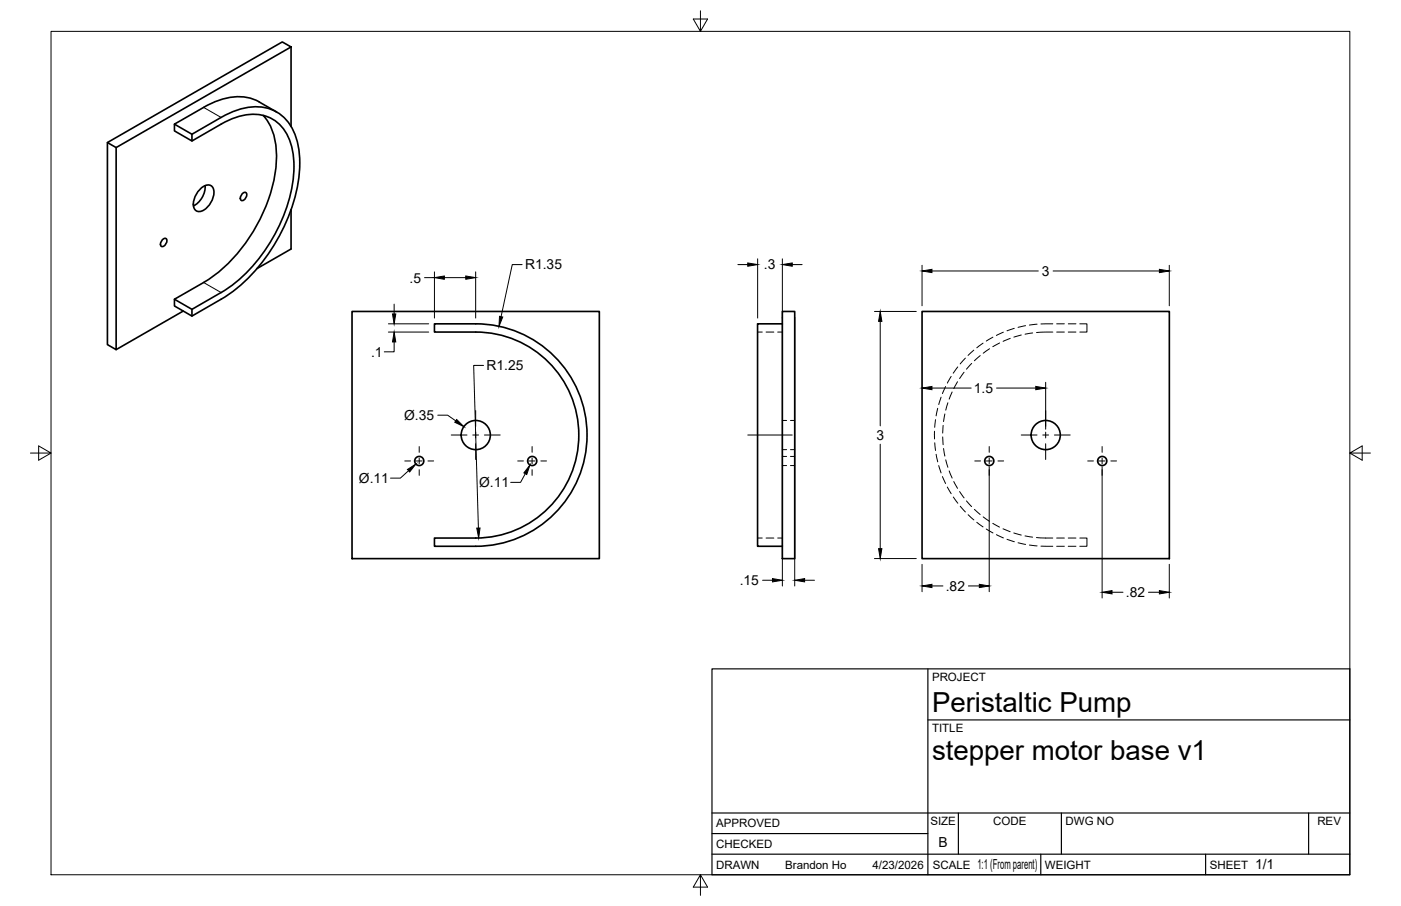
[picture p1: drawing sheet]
<svg xmlns="http://www.w3.org/2000/svg" width="432mm" height="279mm" viewBox="0 0 432 279" stroke-linecap="round" stroke-linejoin="round" font-family="sans-serif">
<!-- layer: Visible -->
<g fill="none" stroke="#000" stroke-width=".51">
<path d="M89.7 14.5v24.5M53.8 38.3v2.1l5.4 3.1 8.9-5.2a17 17 0 0 1 14.7-2.2 13.2 13.2 0 0 1 7.5 11.2 42.7 42.7 0 0 1-6.9 27.2 45.2 45.2 0 0 1-15.3 15.7l-8.9 5.2M79.9 31.4l5.4 3.1M79.9 31.4a15.7 15.7 0 0 0-14.4 .3l-11.7 6.6 5.4 3.1v2.1M81.1 35.6a19.2 19.2 0 0 1 4 15 50.5 50.5 0 0 1-20.9 35.7l-1.4 .8M33.1 44l53.9-31.1 2.7 1.6-53.9 31zM33.1 44v62.3l2.7 1.5v-62.3M59.2 41.4l9-5.2a18.3 18.3 0 0 1 15.7-2.3 13.8 13.8 0 0 1 7.8 10.1 41.4 41.4 0 0 1-4.2 26 52 52 0 0 1-19.4 22.3l-8.9 5.2-5.4-3.1v-2.1M61.5 58.5a2.77 2.77 0 0 1 3.9-.9 5.3 5.3 0 0 1-1.4 6.2 2.77 2.77 0 0 1-3.9 .9 5.3 5.3 0 0 1 1.4-6.2zM63.2 57.2a6.8 6.8 0 0 1-3.6 6.3M74.8 59.7a.73 .73 0 0 1 1.2 0 1.83 1.83 0 0 1-1.5 2.2 1.34 1.34 0 0 1 .3-2.2zM50.1 73.9a.73 .73 0 0 1 1.3 0 1.83 1.83 0 0 1-1.5 2.1 1.34 1.34 0 0 1 .2-2.1z"/>
<path d="M89.7 64.7v12.1l-10.5 6M56.5 95.9l-20.7 11.9M62.8 87.1l-9 5.2 5.4 3.1v2.1M108.5 96.1h76.2v76.2h-76.2zM133.9 99.9h12.7a34.3 34.3 0 0 1 34.3 34.3 34.3 34.3 0 0 1-34.3 34.3h-12.7v-2.6h12.7a31.8 31.8 0 0 0 31.8-31.7 31.8 31.8 0 0 0-31.8-31.8h-12.7zM241.1 99.9h-7.6v68.6h7.6M241.1 96.1h3.8v76.2h-3.8zM284.2 96.1h76.2v76.2h-76.2z"/>
<circle cx="146.6" cy="134.2" r="4.5"/>
<circle cx="322.3" cy="134.2" r="4.5"/>
<circle cx="129.2" cy="142.2" r="1.41"/>
<circle cx="164" cy="142.2" r="1.41"/>
<circle cx="304.9" cy="142.2" r="1.41"/>
<circle cx="339.7" cy="142.2" r="1.41"/>
</g>
<!-- layer: Visible Narrow -->
<path d="M62.8 33.1l5.3 3.1M62.8 87.1l5.3 3.1" fill="none" stroke="#000" stroke-width=".31"/>
<!-- layer: Hidden -->
<g fill="none" stroke="#000" stroke-width=".31">
<path d="M319.6 100l-2.3 .2M324.5 99.9h-3.7M325.7 99.9h2.3M329.2 99.9h2.4M332.8 99.9h2.2v2.5h-2.2M233.5 102.4h1.4M236.1 102.4h2.4M239.7 102.4h1.4M291.4 119.2l-.9 2.2M293.2 116.1l-1.2 2.1M295.1 117.7l-1.1 2.1M295.2 113.2l-1.4 1.9"/>
<path d="M297.1 114.8l-1.3 1.9M297.5 110.4l-1.6 1.8M299.5 112.1l-1.6 1.8M300.1 108l-1.7 1.6M302.1 109.7l-1.8 1.6M303 105.8l-1.9 1.5M305 107.5l-2 1.4M306 104l-2 1.2M308.1 105.8l-2.1 1.1M309.2 102.4l-2.1 1M311.4 104.4l-2.2 .9M312.6 101.3l-2.2 .7"/>
<path d="M314.8 103.3l-2.3 .7M316.1 100.4l-2.3 .5M318.3 102.7l-2.4 .4M324.5 102.4l-5 .2M325.7 102.4h2.3M329.2 102.4h2.4M241.1 129.7h1.3M241.1 138.7h1.3M243.6 129.7h1.3M243.6 138.7h1.3M288 133v2.4M288.1 136.5l.2 2.4"/>
<path d="M288.3 129.4l-.2 2.4M289 125.9l-.5 2.3M290 122.5l-.7 2.3M290.6 134.7l.1 2.4M290.7 131.2l-.1 2.4M290.8 138.3l.4 2.4M291.2 127.7l-.4 2.3M292.1 124.2l-.6 2.3M293.5 120.9l-1 2.2M241.1 140.8h1.3M241.1 143.6h1.3M243.6 140.8h1.3"/>
<path d="M243.6 143.6h1.3M288.5 140.1l.5 2.3M289.3 143.6l.7 2.2M290.5 147l.9 2.1M291.5 141.8l.6 2.3M292 150.2l1.2 2.1M292.5 145.2l1 2.2M293.8 153.3l1.4 1.9M294 148.5l1.1 2.1M295.8 151.6l1.3 1.9M296 156.1l1.5 1.8M297.9 154.5l1.6 1.7"/>
<path d="M298.4 158.7l1.7 1.6M300.3 157.1l1.8 1.6M303 159.4l2 1.4M233.5 165.9h1.4M236.1 165.9h2.4M239.7 165.9h1.4M301.1 161.1l1.9 1.4M304 163.2l2 1.2M306 161.4l2.1 1.2M307.1 164.9l2.2 1M309.1 163.1l2.2 .9M310.4 166.3l2.2 .8"/>
<path d="M312.5 164.4l2.3 .6M313.8 167.4l2.3 .5M315.9 165.3l2.4 .4M317.3 168.1l2.3 .3M319.4 165.8l5.1 .1M320.8 168.4l3.7 .1M325.7 165.9h2.3M325.7 168.5h2.3M329.2 165.9h2.4M329.2 168.5h2.4M332.8 165.9h2.2v2.6h-2.2"/>
</g>
<!-- layer: Border -->
<path d="M15.7 9.7h400.3v260.1h-400.3zM215.9 3.3v6.4l-2.2-3.8h4.4l-2.2 3.8M9.4 139.7h6.3l-3.8-2.2v4.4l3.8-2.2M416 139.7l3.8 2.2v-4.4l-3.8 2.2h6.4M215.9 269.8l2.2 3.8h-4.4l2.2-3.8v6.3" fill="none" stroke="#000" stroke-width=".31"/>
<!-- layer: Titleblock -->
<path d="M219.4 206.3h196.6v63.5h-196.6zM286 206.3v63.5M286 222h130M219.4 257.1h66.6M219.4 250.7h196.6M295.4 250.7v12.7M327.1 250.7v12.7M403.3 250.7v12.7M219.4 263.4h196.6M320.8 263.4v6.4M371.6 263.4v6.4" fill="none" stroke="#000" stroke-width=".36"/>
<!-- layer: Smart Centers -->
<g fill="none" stroke="#000" stroke-width=".31">
<path d="M129.2 137.7v1.8M139.1 134.2h4.8M145.7 134.2h1.8M146.6 126.6v4.9M146.6 133.3v1.8M146.6 136.8v4.9M149.3 134.2h4.9M164 137.7v1.8M230.5 134.2h13.7M304.9 137.7v1.8M314.7 134.2h4.9M321.4 134.2h1.8"/>
<path d="M322.3 126.6v4.9M322.3 133.3v1.8M322.3 136.8v4.9M325 134.2h4.8M339.7 137.7v1.8M124.8 142.2h1.7M128.3 142.2h1.8M129.2 141.3v1.7M129.2 144.8v1.8M131.9 142.2h1.8M159.6 142.2h1.7M163.1 142.2h1.8"/>
<path d="M164 141.3v1.7M164 144.8v1.8M166.7 142.2h1.7M300.4 142.2h1.8M304 142.2h1.8M304.9 141.3v1.7M304.9 144.8v1.8M307.6 142.2h1.8M335.2 142.2h1.8M338.8 142.2h1.8M339.7 141.3v1.7M339.7 144.8v1.8"/>
<path d="M342.4 142.2h1.7"/>
</g>
<!-- layer: FD_Dimensions -->
<g fill="none" stroke="#000" stroke-width=".31">
<path d="M233.5 79.8v18.3M241.1 79.8v100.9M119.7 99.9h12.4M121.5 93.8v3M130.9 85.6h3M133.9 83.8v14.3M136.9 85.6h6.7M146.6 83.8v14.3M160.9 81.6h-3l-3.5 16.1M227.4 81.6h3.1M244.2 81.6h3M244.9 97.8v82.9"/>
<path d="M269.5 96.1h12.9M271.3 99.1v32.2M284.2 81.8v12.5M287.2 83.6h32.8M324.6 83.6h32.7M360.4 81.8v12.5M119.7 102.4h12.4M121.5 105.5v3h-3.1M149 112.7h-3l1.4 50.2M287.2 119.7h12.1M307.1 119.7h12.1M322.3 117.9v14.5"/>
<path d="M134.9 128h3.1l2.5 1.8M271.3 137v32.2M125.9 145.2l-2.5 2.2h-3M161.9 146.1l-1.5 2.7h-3M304.9 143.9v38.6M339.7 143.9v40.5M235 178.9h3.1M248 178.9h3M269.5 172.3h12.9M284.2 174v8.5M360.4 174v10.4M287.2 180.7h3.4"/>
<path d="M298.5 180.7h3.3M342.7 182.6h3.4M354 182.6h3.3"/>
</g>
<g fill="#000" stroke="#000" stroke-width=".31">
<path d="M121 96.8h1l-.5 3.1zM133.9 85.6l3-.5v1zM143.6 85.1l3 .5-3 .5zM153.9 97.6l1 .2-1.1 2.8zM230.5 81.1l3 .5-3 .5zM241.1 81.6l3.1-.5v1zM271.3 96.1l.5 3h-1zM284.2 83.6l3-.5v1zM357.3 83.1l3.1 .5-3.1 .5zM121.5 102.4l.5 3.1h-1zM284.2 119.7l3-.5v1zM319.2 119.2l3.1 .5-3.1 .5z"/>
<path d="M140.8 129.4l2.1 2.2-2.7-1.4zM125.6 144.8l2.6-1.7-1.9 2.4zM163.3 143.4l-1 2.9-.8-.5zM146.9 162.9l1.1-.1-.5 3.1zM238.1 178.4l3 .5-3 .6zM244.9 178.9l3.1-.5v1.1zM270.8 169.2h1l-.5 3.1zM284.2 180.7l3-.5v1zM301.8 180.2l3.1 .5-3.1 .5zM339.7 182.6l3-.5v1.1zM357.3 182.1l3.1 .5-3.1 .6z"/>
</g>
<g font-size="8.5">
<text x="287.3" y="219.5">Peristaltic Pump</text>
<text x="287.3" y="234.5">stepper motor base v1</text>
</g>
<g font-size="4.3">
<text x="161.9" y="83.1">R1.35</text>
<text x="235.4" y="83.1">.3</text>
<text x="126.2" y="87.1">.5</text>
<text x="321.1" y="85.1">3</text>
<text x="114.4" y="110">.1</text>
<text x="150" y="114.2">R1.25</text>
<text x="300.1" y="121.2">1.5</text>
<text x="124.6" y="129.5">Ø.35</text>
<text x="270.1" y="135.7">3</text>
<text x="110.6" y="148.9">Ø.11</text>
<text x="147.7" y="150.2">Ø.11</text>
<text x="228" y="180.4">.15</text>
<text x="291.5" y="182.2">.82</text>
<text x="347" y="184.1">.82</text>
<text x="289.3" y="261.2">B</text>
<text x="301.2" y="268.1">1:1 (From parent)</text>
<text x="386.8" y="268.1">1/1</text>
</g>
<g font-size="3.5">
<text x="287.3" y="210.1">PROJECT</text>
<text x="287.3" y="225.8">TITLE</text>
<text x="220.7" y="255.2">APPROVED</text>
<text x="286.7" y="254.5">SIZE</text>
<text x="306.1" y="254.5">CODE</text>
<text x="328.4" y="254.5">DWG NO</text>
<text x="406" y="254.5">REV</text>
<text x="220.7" y="261.5">CHECKED</text>
<text x="220.7" y="267.9">DRAWN</text>
<text x="242" y="267.9">Brandon Ho</text>
<text x="268.9" y="267.9">4/23/2026</text>
<text x="287.5" y="267.9">SCALE</text>
<text x="322.1" y="267.9">WEIGHT</text>
<text x="372.9" y="267.9">SHEET</text>
</g>
</svg>
